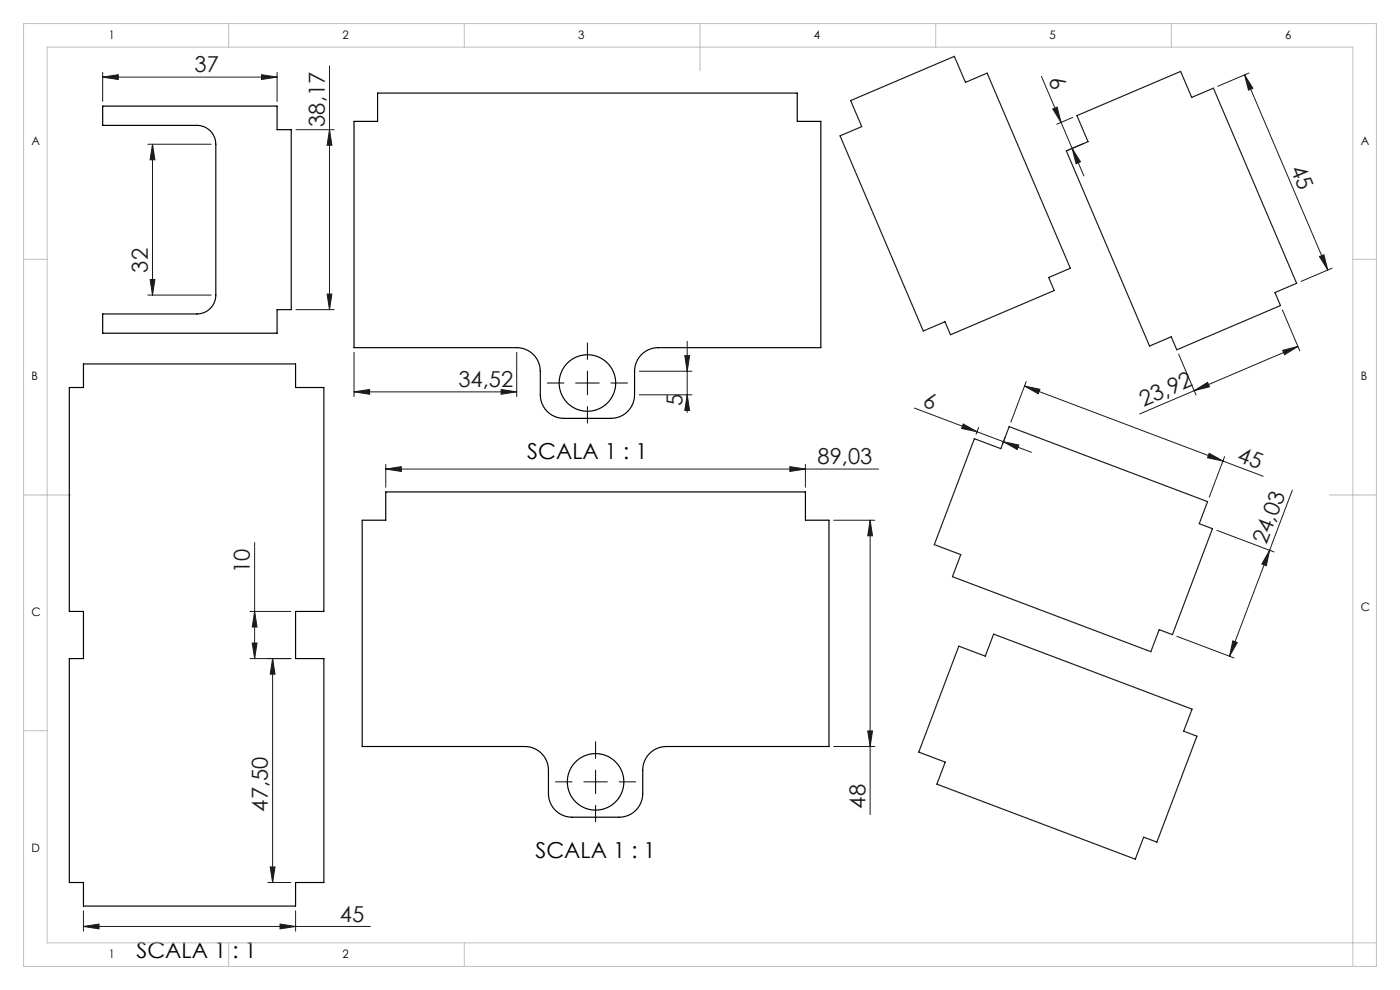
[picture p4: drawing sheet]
<svg xmlns="http://www.w3.org/2000/svg" width="297mm" height="210mm" viewBox="0 0 297 210" stroke-linecap="round" stroke-linejoin="round" font-family="sans-serif">
<g fill="none" stroke="#191924" stroke-width=".21">
<path d="M21.8 16.4l3.3-.6v1.1zM21.8 15.4v6.1M21.8 16.4h37M55.5 15.8l3.3 .6-3.3 .5zM58.8 15.4v6.1M69.9 14v51.7M220.9 16.2l9 21.1M264 15.9l1.8 2.8-.9 .4zM264 15.9l17.7 41.4M264.9 15.5l-6.6 2.8M31.4 30.6h13.4M32.4 30.6l.5 3.3h-1.1z"/>
<path d="M32.4 30.6v32M62.8 27.5h8.1M69.9 27.5l.5 3.3h-1zM223.3 23.1l1-.4 .8 3.3zM227.5 31.5l1.7 2.8-.9 .4zM227.5 24.9l-3.3 1.5M229.9 30.4l-3.4 1.5M31.8 59.3h1.1l-.5 3.3zM279.9 54.4l1-.4 .8 3.3zM282.6 56.9l-6.6 2.8M31.4 62.6h13.4M62.8 65.7h8.1"/>
<path d="M69.4 62.4h1l-.5 3.3zM75.1 74.7v9.4M109.6 74.7v9.4M135.6 78.7h11.2M145.3 75.4h1l-.5 3.3zM145.8 72.4v15.1M250 75.1l3.7 8.7M272 65.7l3.7 8.7M272.1 74.3l3.2-.8-2.8 1.7zM275.3 73.5l-22 9.4M75.1 83.1l3.3-.5v1zM75.1 83.1h34.5"/>
<path d="M81.8 99.5l3.3-.5v1zM81.8 98.5v4.9M81.8 99.5h104.6M106.3 82.6l3.3 .5-3.3 .5zM135.6 83.7h11.2M145.8 83.7l.5 3.3h-1zM167.6 99l3.3 .5-3.3 .5zM170.9 98.5v4.9M194 86.6l18.9 7.1M204.4 89.9l2.9 1.7-3.3-.7zM207.6 90.6l-.5 1.5M212.9 93.7l3.2 .7-.3 .9z"/>
<path d="M212.9 93.7l5.9 2.2M213.2 92.8l-.5 1.4M217.3 81.9l42.1 15.9M217.3 81.9l3.3 .7-.3 .9zM217.7 80.9l-3.3 8.7M253.3 82.9l2.9-1.8 .4 .9zM253.3 82.9l-11.5 4.9M256.5 96.2l2.9 1.6-3.2-.7zM259.4 97.8l8.6 3.2M259.8 96.9l-3.3 8.6M54 115.1v24.6M176.9 110.4h8.7"/>
<path d="M184.6 110.4l.5 3.3h-1zM184.6 110.4v62.4M258.2 112.5l12.1 4.6M269.3 116.7l-8.5 22.5M269.3 116.7l-.7 3.3-.9-.4zM274.2 104l-4.9 12.7M53 139.7h8.7M53 129.7h8.7M53.5 136.4h1l-.5 3.3zM54 129.7l.5 3.3h-1zM57.8 139.7l.5 3.3h-1zM57.8 139.7v47.5"/>
<path d="M249.7 135l12.1 4.6M261.5 135.9l1 .4-1.7 2.9zM176.9 158.4h8.7M184.1 155h1l-.5 3.4zM17.7 196.5l3.3-.5v1zM17.7 193.2v4.3M17.7 196.5h60.9M56.8 187.2h4.9M57.3 183.9h1l-.5 3.3zM59.4 196l3.3 .5-3.3 .5zM62.7 193.2v4.3"/>
</g>
<path d="M124.6 76.2v-3.5M119.6 81.2h-3.5M124.6 86.2v3.5M129.6 81.2h3.5M121.3 165.9h-3.5M126.3 160.9v-3.5M126.3 170.9v3.5M131.3 165.9h3.5" fill="none" stroke="#000" stroke-width=".21" stroke-dasharray="15.2 1.3 1.3 1.3"/>
<path d="M124.6 78.7v5M122.1 81.2h5M123.8 165.9h5M126.3 163.4v5" fill="none" stroke="#000" stroke-width=".21"/>
<path d="M180.5 21.3l22-9.3 2.3 5.5 4.6-2 17.7 41.4-4.6 2 1.1 2.7-22 9.4-1.1-2.8-4.6 2-17.7-41.4 4.6-1.9zM228.5 24.5l22-9.4 2.3 5.6 4.6-2 17.7 41.4-4.6 2 1.1 2.7-22 9.4-1.1-2.8-4.6 2-17.7-41.4 4.6-2zM206.7 93.1l5.6 2.1 1.8-4.7 42.1 15.9-1.8 4.7 2.8 1-8.5 22.5-2.8-1-1.8 4.6-42-15.9 1.7-4.7-5.6-2.1zM203.4 137.1l5.6 2.1 1.8-4.7 42.1 15.9-1.8 4.7 2.8 1.1-8.5 22.4-2.8-1-1.8 4.7-42-16 1.7-4.6-5.6-2.2z" fill="none" stroke="#191924" stroke-width=".25"/>
<g fill="none" stroke="#c0c0c0" stroke-width=".21">
<path d="M5 5h287v200h-287zM48.5 5v5M98.5 5v5M148.5 5v10M198.5 5v5M248.5 5v5M5 55h5M287 55h5M5 105h10M282 105h10M5 155h5M48.5 200v5"/>
<path d="M98.5 200v5M292 200h-282v-190h277v195"/>
</g>
<g fill="#191924">
<path d="M227.5 31.5l1.7 2.8-.9 .4zM223.3 23.1l1-.4 .8 3.3z"/>
<path d="M212.9 93.7l3.2 .7-.3 .9zM204.4 89.9l2.9 1.7-3.3-.7z"/>
<path d="M272.1 74.3l3.2-.8-2.8 1.7zM253.3 82.9l2.9-1.8 .4 .9z"/>
<path d="M269.3 116.7l-.7 3.3-.9-.4zM261.5 135.9l1 .4-1.7 2.9z"/>
<path d="M264 15.9l1.8 2.8-.9 .4zM279.9 54.4l1-.4 .8 3.3z"/>
<path d="M217.3 81.9l3.3 .7-.3 .9zM256.5 96.2l2.9 1.6-3.2-.7z"/>
<path d="M59.4 196l3.3 .5-3.3 .5zM17.7 196.5l3.3-.5v1zM106.3 82.6l3.3 .5-3.3 .5zM75.1 83.1l3.3-.5v1z"/>
<path d="M21.8 16.4l3.3-.6v1.1zM55.5 15.8l3.3 .6-3.3 .5zM81.8 99.5l3.3-.5v1zM167.6 99l3.3 .5-3.3 .5z"/>
<path d="M69.4 62.4h1l-.5 3.3zM69.9 27.5l.5 3.3h-1zM31.8 59.3h1.1l-.5 3.3zM32.4 30.6l.5 3.3h-1.1z"/>
<path d="M57.8 139.7l.5 3.3h-1zM57.3 183.9h1l-.5 3.3zM54 129.7l.5 3.3h-1zM53.5 136.4h1l-.5 3.3zM184.6 110.4l.5 3.3h-1zM184.1 155h1l-.5 3.4zM145.3 75.4h1l-.5 3.3zM145.8 83.7l.5 3.3h-1z"/>
</g>
<g fill="none" stroke="#000" stroke-width=".25">
<path d="M80.1 19.7h89v6h5v48h-34.5a5 5 0 0 0-5 5v5a5 5 0 0 1-5 5h-10a5 5 0 0 1-5-5v-5a5 5 0 0 0-5-5h-34.5v-48h5zM21.8 22.5h37v5h3v38.2h-3v5h-37v-4.1h20a4 4 0 0 0 4-4v-32a4 4 0 0 0-4-4h-20zM17.7 77.2h45v5h6v47.5h-6v10h6v47.5h-6v5h-45v-5h-3v-47.5h3v-10h-3v-47.5h3zM81.8 104.4h89.1v6h5v48h-34.6a5 5 0 0 0-5 5v5a5 5 0 0 1-5 5h-10a5 5 0 0 1-5-5v-5a5 5 0 0 0-5-5h-34.5v-48h5z"/>
<circle cx="124.6" cy="81.2" r="6"/>
<circle cx="126.3" cy="165.9" r="6"/>
</g>
<g font-size="4.7" fill="#191924">
<text x="41.3" y="15.3">37</text>
<text x="222.4" y="17" transform="rotate(67 222.4 17)">6</text>
<text x="68.9" y="26.9" transform="rotate(-90 68.9 26.9)">38,17</text>
<text x="273.7" y="35.9" transform="rotate(67 273.7 35.9)">45</text>
<text x="31.3" y="57.8" transform="rotate(-90 31.3 57.8)">32</text>
<text x="97.2" y="82.1">34,52</text>
<text x="144.8" y="86.2" transform="rotate(-90 144.8 86.2)">5</text>
<text x="195.5" y="86.1" transform="rotate(21 195.5 86.1)">6</text>
<text x="242.6" y="86.4" transform="rotate(-23 242.6 86.4)">23,92</text>
<text x="173.4" y="98.5">89,03</text>
<text x="262.3" y="97.8" transform="rotate(21 262.3 97.8)">45</text>
<text x="268.6" y="115.7" transform="rotate(-69 268.6 115.7)">24,03</text>
<text x="53" y="121.5" transform="rotate(-90 53 121.5)">10</text>
<text x="56.8" y="172.1" transform="rotate(-90 56.8 172.1)">47,50</text>
<text x="183.6" y="171.5" transform="rotate(-90 183.6 171.5)">48</text>
<text x="72.1" y="195.5">45</text>
</g>
<g font-size="4.7">
<text x="111.9" y="97.5">SCALA 1 : 1</text>
<text x="113.6" y="182.1">SCALA 1 : 1</text>
<text x="28.9" y="203.2">SCALA 1 : 1</text>
</g>
<g font-size="2.5">
<text x="23.1" y="8.2">1</text>
<text x="72.7" y="8.2">2</text>
<text x="122.7" y="8.2">3</text>
<text x="172.7" y="8.2">4</text>
<text x="222.7" y="8.2">5</text>
<text x="272.7" y="8.2">6</text>
<text x="6.7" y="30.7">A</text>
<text x="288.7" y="30.7">A</text>
<text x="6.7" y="80.7">B</text>
<text x="288.7" y="80.7">B</text>
<text x="6.7" y="130.7">C</text>
<text x="288.7" y="129.7">C</text>
<text x="6.7" y="180.7">D</text>
<text x="23.1" y="203.2">1</text>
<text x="72.7" y="203.2">2</text>
</g>
</svg>
